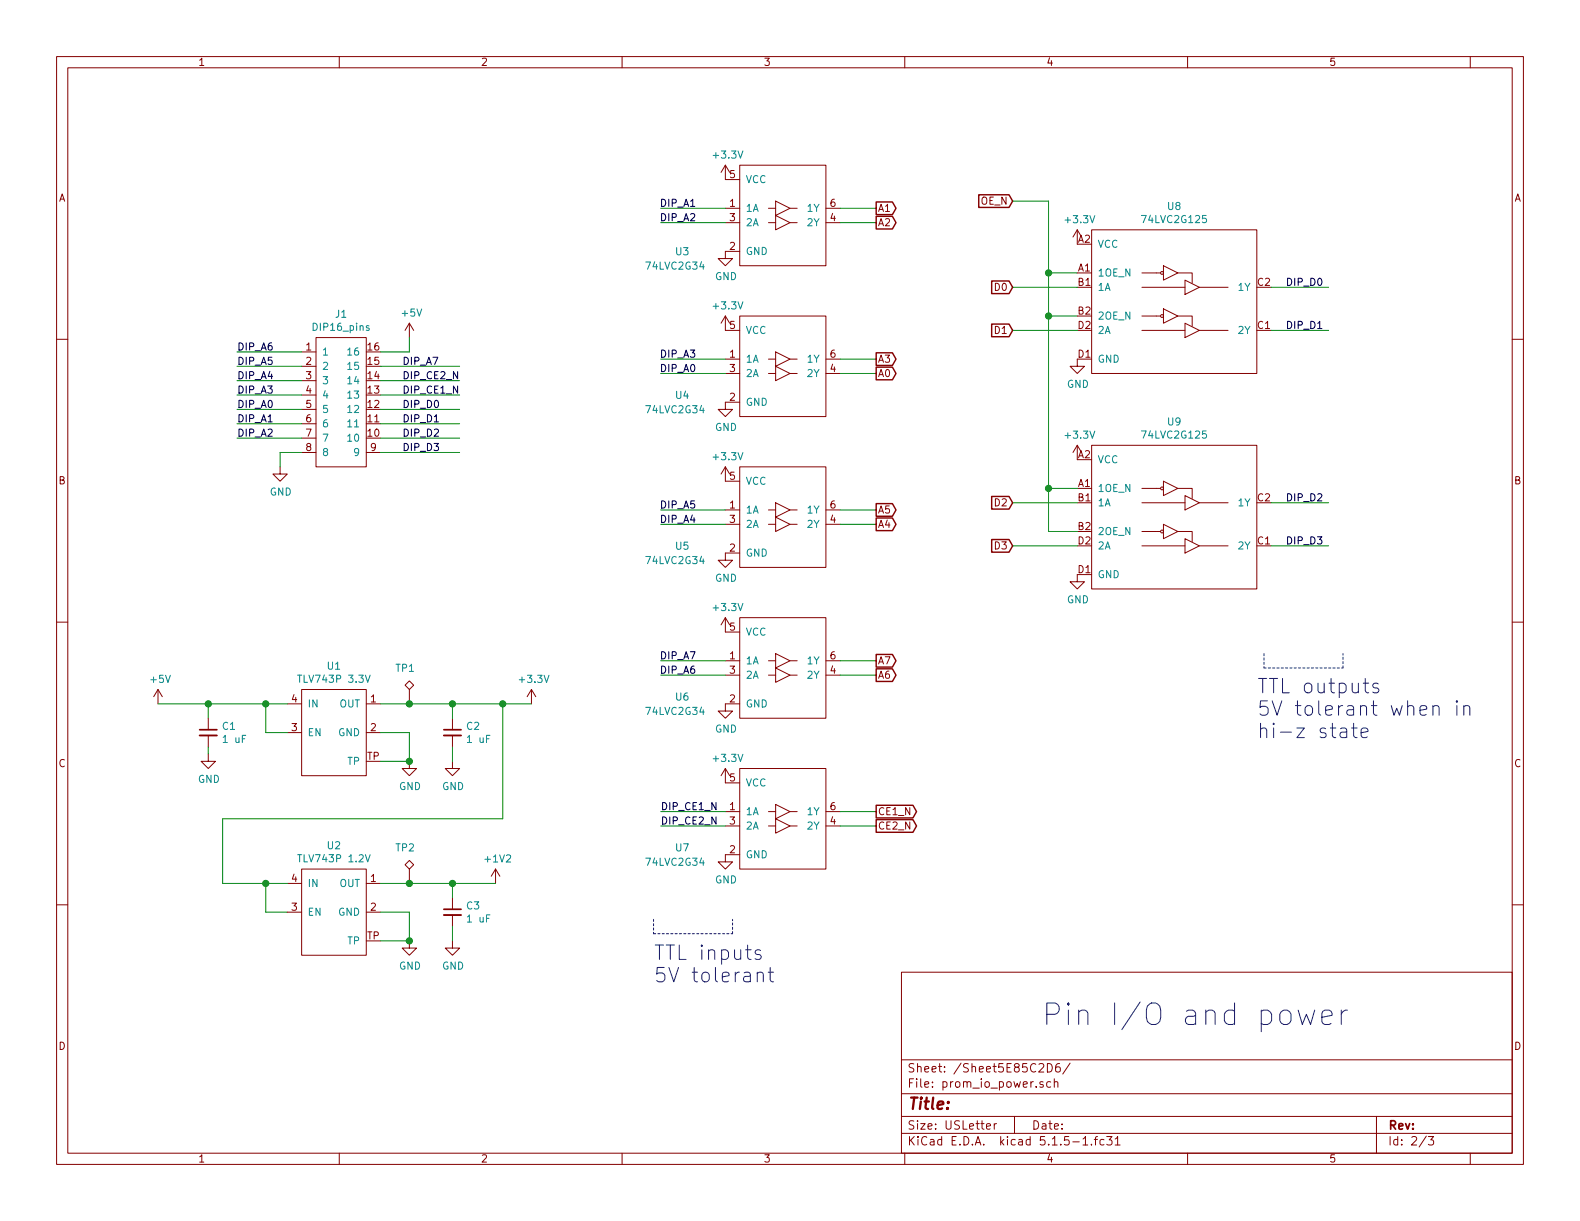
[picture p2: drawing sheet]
EESchema Schematic File Version 4
EELAYER 30 0
EELAYER END
$Descr USLetter 11000 8500
encoding utf-8
Sheet 2 3
Title ""
Date ""
Rev ""
Comp ""
Comment1 ""
Comment2 ""
Comment3 ""
Comment4 ""
$EndDescr
$Comp
L local:74LVC2G34 U?
U 1 1
P 5200 1900
AR Path="/5E8694DC" Ref="U?"  Part="1" 
AR Path="/5E85C2D7/5E8694DC" Ref="U3"  Part="1" 
F 0 "U3" H 4750 2050 50  0000 C CNN
F 1 "74LVC2G34" H 4700 1950 50  0000 C CNN
F 2 "prom:DSBGA-6" H 5200 1900 50  0001 C CNN
F 3 "" H 5200 1900 50  0001 C CNN
	1    5200 1900
	1    0    0    -1  
$EndComp
$Comp
L local:74LVC2G34 U?
U 1 1
P 5200 2950
AR Path="/5E8694E2" Ref="U?"  Part="1" 
AR Path="/5E85C2D7/5E8694E2" Ref="U4"  Part="1" 
F 0 "U4" H 4750 3150 50  0000 C CNN
F 1 "74LVC2G34" H 4700 3050 50  0000 C CNN
F 2 "prom:DSBGA-6" H 5200 2950 50  0001 C CNN
F 3 "" H 5200 2950 50  0001 C CNN
	1    5200 2950
	1    0    0    -1  
$EndComp
$Comp
L local:74LVC2G34 U?
U 1 1
P 5200 4000
AR Path="/5E8694E8" Ref="U?"  Part="1" 
AR Path="/5E85C2D7/5E8694E8" Ref="U5"  Part="1" 
F 0 "U5" H 4750 4200 50  0000 C CNN
F 1 "74LVC2G34" H 4700 4100 50  0000 C CNN
F 2 "prom:DSBGA-6" H 5200 4000 50  0001 C CNN
F 3 "" H 5200 4000 50  0001 C CNN
	1    5200 4000
	1    0    0    -1  
$EndComp
$Comp
L local:74LVC2G34 U?
U 1 1
P 5200 5050
AR Path="/5E8694EE" Ref="U?"  Part="1" 
AR Path="/5E85C2D7/5E8694EE" Ref="U6"  Part="1" 
F 0 "U6" H 4750 5250 50  0000 C CNN
F 1 "74LVC2G34" H 4700 5150 50  0000 C CNN
F 2 "prom:DSBGA-6" H 5200 5050 50  0001 C CNN
F 3 "" H 5200 5050 50  0001 C CNN
	1    5200 5050
	1    0    0    -1  
$EndComp
$Comp
L local:DIP16_pins J1
U 1 1
P 2250 2900
F 0 "J1" H 2375 3615 50  0000 C CNN
F 1 "DIP16_pins" H 2375 3524 50  0000 C CNN
F 2 "prom:flip-pins-DIP16" H 2250 2900 50  0001 C CNN
F 3 "" H 2250 2900 50  0001 C CNN
	1    2250 2900
	1    0    0    -1  
$EndComp
Text Notes 7250 7150 0    150  ~ 0
Pin I/O and power
$Comp
L local:TLV743P U1
U 1 1
P 2200 5450
F 0 "U1" H 2325 6265 50  0000 C CNN
F 1 "TLV743P 3.3V" H 2325 6174 50  0000 C CNN
F 2 "prom:X2SON" H 2200 5450 100 0001 C CNN
F 3 "" H 2200 5450 100 0001 C CNN
	1    2200 5450
	1    0    0    -1  
$EndComp
$Comp
L local:TLV743P U2
U 1 1
P 2200 6700
F 0 "U2" H 2325 7515 50  0000 C CNN
F 1 "TLV743P 1.2V" H 2325 7424 50  0000 C CNN
F 2 "prom:X2SON" H 2200 6700 100 0001 C CNN
F 3 "" H 2200 6700 100 0001 C CNN
	1    2200 6700
	1    0    0    -1  
$EndComp
$Comp
L local:GND #PWR03
U 1 1
P 1950 3250
F 0 "#PWR03" H 1950 3000 50  0001 C CNN
F 1 "GND" H 1955 3077 50  0000 C CNN
F 2 "" H 1950 3250 50  0001 C CNN
F 3 "" H 1950 3250 50  0001 C CNN
	1    1950 3250
	1    0    0    -1  
$EndComp
$Comp
L local:+5V #PWR04
U 1 1
P 2850 2350
F 0 "#PWR04" H 2850 2200 50  0001 C CNN
F 1 "+5V" H 2865 2523 50  0000 C CNN
F 2 "" H 2850 2350 50  0001 C CNN
F 3 "" H 2850 2350 50  0001 C CNN
	1    2850 2350
	1    0    0    -1  
$EndComp
Wire Wire Line
	5050 1450 4600 1450
Wire Wire Line
	5050 1550 4600 1550
$Comp
L local:GND #PWR012
U 1 1
P 5050 1750
F 0 "#PWR012" H 5050 1500 50  0001 C CNN
F 1 "GND" H 5055 1577 50  0000 C CNN
F 2 "" H 5050 1750 50  0001 C CNN
F 3 "" H 5050 1750 50  0001 C CNN
	1    5050 1750
	1    0    0    -1  
$EndComp
$Comp
L local:+3.3V #PWR011
U 1 1
P 5050 1250
F 0 "#PWR011" H 5050 1100 50  0001 C CNN
F 1 "+3.3V" H 5065 1423 50  0000 C CNN
F 2 "" H 5050 1250 50  0001 C CNN
F 3 "" H 5050 1250 50  0001 C CNN
	1    5050 1250
	1    0    0    -1  
$EndComp
$Comp
L local:GND #PWR014
U 1 1
P 5050 2800
F 0 "#PWR014" H 5050 2550 50  0001 C CNN
F 1 "GND" H 5055 2627 50  0000 C CNN
F 2 "" H 5050 2800 50  0001 C CNN
F 3 "" H 5050 2800 50  0001 C CNN
	1    5050 2800
	1    0    0    -1  
$EndComp
$Comp
L local:GND #PWR016
U 1 1
P 5050 3850
F 0 "#PWR016" H 5050 3600 50  0001 C CNN
F 1 "GND" H 5055 3677 50  0000 C CNN
F 2 "" H 5050 3850 50  0001 C CNN
F 3 "" H 5050 3850 50  0001 C CNN
	1    5050 3850
	1    0    0    -1  
$EndComp
$Comp
L local:GND #PWR018
U 1 1
P 5050 4900
F 0 "#PWR018" H 5050 4650 50  0001 C CNN
F 1 "GND" H 5055 4727 50  0000 C CNN
F 2 "" H 5050 4900 50  0001 C CNN
F 3 "" H 5050 4900 50  0001 C CNN
	1    5050 4900
	1    0    0    -1  
$EndComp
$Comp
L local:+3.3V #PWR013
U 1 1
P 5050 2300
F 0 "#PWR013" H 5050 2150 50  0001 C CNN
F 1 "+3.3V" H 5065 2473 50  0000 C CNN
F 2 "" H 5050 2300 50  0001 C CNN
F 3 "" H 5050 2300 50  0001 C CNN
	1    5050 2300
	1    0    0    -1  
$EndComp
$Comp
L local:+3.3V #PWR015
U 1 1
P 5050 3350
F 0 "#PWR015" H 5050 3200 50  0001 C CNN
F 1 "+3.3V" H 5065 3523 50  0000 C CNN
F 2 "" H 5050 3350 50  0001 C CNN
F 3 "" H 5050 3350 50  0001 C CNN
	1    5050 3350
	1    0    0    -1  
$EndComp
$Comp
L local:+3.3V #PWR017
U 1 1
P 5050 4400
F 0 "#PWR017" H 5050 4250 50  0001 C CNN
F 1 "+3.3V" H 5065 4573 50  0000 C CNN
F 2 "" H 5050 4400 50  0001 C CNN
F 3 "" H 5050 4400 50  0001 C CNN
	1    5050 4400
	1    0    0    -1  
$EndComp
$Comp
L local:+3.3V #PWR019
U 1 1
P 5050 5450
F 0 "#PWR019" H 5050 5300 50  0001 C CNN
F 1 "+3.3V" H 5065 5623 50  0000 C CNN
F 2 "" H 5050 5450 50  0001 C CNN
F 3 "" H 5050 5450 50  0001 C CNN
	1    5050 5450
	1    0    0    -1  
$EndComp
$Comp
L local:GND #PWR020
U 1 1
P 5050 5950
F 0 "#PWR020" H 5050 5700 50  0001 C CNN
F 1 "GND" H 5055 5777 50  0000 C CNN
F 2 "" H 5050 5950 50  0001 C CNN
F 3 "" H 5050 5950 50  0001 C CNN
	1    5050 5950
	1    0    0    -1  
$EndComp
Wire Wire Line
	5050 2500 4600 2500
Wire Wire Line
	5050 2600 4600 2600
Wire Wire Line
	5050 3550 4600 3550
Wire Wire Line
	5050 3650 4600 3650
Wire Wire Line
	5050 4600 4600 4600
Wire Wire Line
	5050 4700 4600 4700
Wire Wire Line
	5050 5650 4600 5650
Wire Wire Line
	5050 5750 4600 5750
Text Label 4850 1450 2    50   ~ 0
DIP_A1
Text Label 4850 1550 2    50   ~ 0
DIP_A2
Text Label 4850 2500 2    50   ~ 0
DIP_A3
Text Label 4850 2600 2    50   ~ 0
DIP_A0
Text Label 4850 3550 2    50   ~ 0
DIP_A5
Text Label 4850 3650 2    50   ~ 0
DIP_A4
Text Label 4850 4600 2    50   ~ 0
DIP_A7
Text Label 4850 4700 2    50   ~ 0
DIP_A6
Text Label 5000 5650 2    50   ~ 0
DIP_CE1_N
Text Label 5000 5750 2    50   ~ 0
DIP_CE2_N
$Comp
L local:74LVC2G34 U?
U 1 1
P 5200 6100
AR Path="/5E8694F4" Ref="U?"  Part="1" 
AR Path="/5E85C2D7/5E8694F4" Ref="U7"  Part="1" 
F 0 "U7" H 4750 6300 50  0000 C CNN
F 1 "74LVC2G34" H 4700 6200 50  0000 C CNN
F 2 "prom:DSBGA-6" H 5200 6100 50  0001 C CNN
F 3 "" H 5200 6100 50  0001 C CNN
	1    5200 6100
	1    0    0    -1  
$EndComp
Text Notes 4550 6850 0    100  ~ 0
TTL inputs\n5V tolerant
Text Notes 8750 5150 0    100  ~ 0
TTL outputs\n5V tolerant when in\nhi-z state
Text GLabel 6100 1450 2    50   Output ~ 0
A1
Text GLabel 6100 1550 2    50   Output ~ 0
A2
Text GLabel 6100 2500 2    50   Output ~ 0
A3
Text GLabel 6100 2600 2    50   Output ~ 0
A0
Text GLabel 6100 3550 2    50   Output ~ 0
A5
Text GLabel 6100 3650 2    50   Output ~ 0
A4
Text GLabel 6100 4600 2    50   Output ~ 0
A7
Text GLabel 6100 4700 2    50   Output ~ 0
A6
Text GLabel 6100 5650 2    50   Output ~ 0
CE1_N
Text GLabel 6100 5750 2    50   Output ~ 0
CE2_N
Wire Notes Line
	4550 6400 4550 6500
Wire Notes Line
	4550 6500 5100 6500
Wire Notes Line
	5100 6500 5100 6400
Wire Wire Line
	5850 1450 6100 1450
Wire Wire Line
	5850 1550 6100 1550
Wire Wire Line
	5850 2500 6100 2500
Wire Wire Line
	5850 2600 6100 2600
Wire Wire Line
	5850 3550 6100 3550
Wire Wire Line
	5850 3650 6100 3650
Wire Wire Line
	5850 4600 6100 4600
Wire Wire Line
	5850 4700 6100 4700
Wire Wire Line
	5850 5650 6100 5650
Wire Wire Line
	5850 5750 6100 5750
Wire Wire Line
	2100 2450 1650 2450
Wire Wire Line
	2100 2550 1650 2550
Wire Wire Line
	2100 2650 1650 2650
Wire Wire Line
	2100 2750 1650 2750
Wire Wire Line
	2100 2850 1650 2850
Wire Wire Line
	2100 2950 1650 2950
Wire Wire Line
	2100 3050 1650 3050
Wire Wire Line
	2100 3150 1950 3150
Wire Wire Line
	1950 3150 1950 3250
Wire Wire Line
	2650 2450 2850 2450
Wire Wire Line
	2850 2450 2850 2350
Text Label 1650 2450 0    50   ~ 0
DIP_A6
Text Label 1650 2550 0    50   ~ 0
DIP_A5
Text Label 1650 2650 0    50   ~ 0
DIP_A4
Text Label 1650 2750 0    50   ~ 0
DIP_A3
Text Label 1650 2850 0    50   ~ 0
DIP_A0
Text Label 1650 2950 0    50   ~ 0
DIP_A1
Text Label 1650 3050 0    50   ~ 0
DIP_A2
$Comp
L local:+1V2 #PWR010
U 1 1
P 3450 6150
F 0 "#PWR010" H 3450 6000 50  0001 C CNN
F 1 "+1V2" H 3465 6323 50  0000 C CNN
F 2 "" H 3450 6150 50  0001 C CNN
F 3 "" H 3450 6150 50  0001 C CNN
	1    3450 6150
	1    0    0    -1  
$EndComp
$Comp
L local:+3.3V #PWR09
U 1 1
P 3700 4900
F 0 "#PWR09" H 3700 4750 50  0001 C CNN
F 1 "+3.3V" H 3715 5073 50  0000 C CNN
F 2 "" H 3700 4900 50  0001 C CNN
F 3 "" H 3700 4900 50  0001 C CNN
	1    3700 4900
	1    0    0    -1  
$EndComp
$Comp
L local:GND #PWR06
U 1 1
P 2850 6550
F 0 "#PWR06" H 2850 6300 50  0001 C CNN
F 1 "GND" H 2855 6377 50  0000 C CNN
F 2 "" H 2850 6550 50  0001 C CNN
F 3 "" H 2850 6550 50  0001 C CNN
	1    2850 6550
	1    0    0    -1  
$EndComp
$Comp
L local:GND #PWR05
U 1 1
P 2850 5300
F 0 "#PWR05" H 2850 5050 50  0001 C CNN
F 1 "GND" H 2855 5127 50  0000 C CNN
F 2 "" H 2850 5300 50  0001 C CNN
F 3 "" H 2850 5300 50  0001 C CNN
	1    2850 5300
	1    0    0    -1  
$EndComp
Wire Wire Line
	1100 4900 1450 4900
Wire Wire Line
	1850 4900 1850 5100
Wire Wire Line
	1850 5100 2000 5100
Connection ~ 1850 4900
Wire Wire Line
	1850 4900 2000 4900
Wire Wire Line
	1850 6150 2000 6150
Wire Wire Line
	1850 6150 1850 6350
Wire Wire Line
	1850 6350 2000 6350
Wire Wire Line
	2650 4900 2850 4900
Wire Wire Line
	2650 5300 2850 5300
Wire Wire Line
	2650 5100 2850 5100
Wire Wire Line
	2850 5100 2850 5300
Connection ~ 2850 5300
Wire Wire Line
	2650 6550 2850 6550
Wire Wire Line
	2650 6350 2850 6350
Wire Wire Line
	2850 6350 2850 6550
Connection ~ 2850 6550
Wire Wire Line
	2650 6150 2850 6150
$Comp
L local:+5V #PWR01
U 1 1
P 1100 4900
F 0 "#PWR01" H 1100 4750 50  0001 C CNN
F 1 "+5V" H 1115 5073 50  0000 C CNN
F 2 "" H 1100 4900 50  0001 C CNN
F 3 "" H 1100 4900 50  0001 C CNN
	1    1100 4900
	1    0    0    -1  
$EndComp
Wire Wire Line
	2650 2550 3200 2550
Wire Wire Line
	2650 2650 3200 2650
Wire Wire Line
	2650 2750 3200 2750
Wire Wire Line
	2650 2850 3200 2850
Wire Wire Line
	2650 2950 3200 2950
Wire Wire Line
	2650 3050 3200 3050
Wire Wire Line
	2650 3150 3200 3150
Text Label 2800 2550 0    50   ~ 0
DIP_A7
Text Label 2800 2650 0    50   ~ 0
DIP_CE2_N
Text Label 2800 2750 0    50   ~ 0
DIP_CE1_N
Text Label 2800 2850 0    50   ~ 0
DIP_D0
Text Label 2800 2950 0    50   ~ 0
DIP_D1
Text Label 2800 3050 0    50   ~ 0
DIP_D2
Text Label 2800 3150 0    50   ~ 0
DIP_D3
$Comp
L local:C_Small C1
U 1 1
P 1450 5100
F 0 "C1" H 1542 5146 50  0000 L CNN
F 1 "1 uF" H 1542 5055 50  0000 L CNN
F 2 "prom:0402" H 1450 5100 50  0001 C CNN
F 3 "~" H 1450 5100 50  0001 C CNN
	1    1450 5100
	1    0    0    -1  
$EndComp
$Comp
L local:C_Small C2
U 1 1
P 3150 5100
F 0 "C2" H 3242 5146 50  0000 L CNN
F 1 "1 uF" H 3242 5055 50  0000 L CNN
F 2 "prom:0402" H 3150 5100 50  0001 C CNN
F 3 "~" H 3150 5100 50  0001 C CNN
	1    3150 5100
	1    0    0    -1  
$EndComp
$Comp
L local:C_Small C3
U 1 1
P 3150 6350
F 0 "C3" H 3242 6396 50  0000 L CNN
F 1 "1 uF" H 3242 6305 50  0000 L CNN
F 2 "prom:0402" H 3150 6350 50  0001 C CNN
F 3 "~" H 3150 6350 50  0001 C CNN
	1    3150 6350
	1    0    0    -1  
$EndComp
$Comp
L local:GND #PWR07
U 1 1
P 3150 5300
F 0 "#PWR07" H 3150 5050 50  0001 C CNN
F 1 "GND" H 3155 5127 50  0000 C CNN
F 2 "" H 3150 5300 50  0001 C CNN
F 3 "" H 3150 5300 50  0001 C CNN
	1    3150 5300
	1    0    0    -1  
$EndComp
$Comp
L local:GND #PWR08
U 1 1
P 3150 6550
F 0 "#PWR08" H 3150 6300 50  0001 C CNN
F 1 "GND" H 3155 6377 50  0000 C CNN
F 2 "" H 3150 6550 50  0001 C CNN
F 3 "" H 3150 6550 50  0001 C CNN
	1    3150 6550
	1    0    0    -1  
$EndComp
$Comp
L local:GND #PWR02
U 1 1
P 1450 5250
F 0 "#PWR02" H 1450 5000 50  0001 C CNN
F 1 "GND" H 1455 5077 50  0000 C CNN
F 2 "" H 1450 5250 50  0001 C CNN
F 3 "" H 1450 5250 50  0001 C CNN
	1    1450 5250
	1    0    0    -1  
$EndComp
Wire Wire Line
	3150 4900 3150 5000
Connection ~ 3150 4900
Wire Wire Line
	3150 4900 3500 4900
Wire Wire Line
	3150 5200 3150 5300
Wire Wire Line
	3150 6150 3150 6250
Connection ~ 3150 6150
Wire Wire Line
	3150 6150 3450 6150
Wire Wire Line
	3150 6450 3150 6550
Wire Wire Line
	1450 4900 1450 5000
Connection ~ 1450 4900
Wire Wire Line
	1450 4900 1850 4900
Wire Wire Line
	1450 5200 1450 5250
$Comp
L local:74LVC2G125 U8
U 1 1
P 8350 2100
F 0 "U8" H 8175 2765 50  0000 C CNN
F 1 "74LVC2G125" H 8175 2674 50  0000 C CNN
F 2 "prom:DSBGA-8" H 8350 2100 50  0001 C CNN
F 3 "" H 8350 2100 50  0001 C CNN
	1    8350 2100
	1    0    0    -1  
$EndComp
$Comp
L local:74LVC2G125 U9
U 1 1
P 8350 3600
F 0 "U9" H 8175 4265 50  0000 C CNN
F 1 "74LVC2G125" H 8175 4174 50  0000 C CNN
F 2 "prom:DSBGA-8" H 8350 3600 50  0001 C CNN
F 3 "" H 8350 3600 50  0001 C CNN
	1    8350 3600
	1    0    0    -1  
$EndComp
Wire Notes Line
	8800 4550 8800 4650
Wire Notes Line
	8800 4650 9350 4650
Wire Notes Line
	9350 4650 9350 4550
Wire Wire Line
	8850 2000 9250 2000
Wire Wire Line
	8850 2300 9250 2300
Wire Wire Line
	8850 3500 9250 3500
Wire Wire Line
	8850 3800 9250 3800
Text Label 8950 2000 0    50   ~ 0
DIP_D0
Text Label 8950 2300 0    50   ~ 0
DIP_D1
Text Label 8950 3500 0    50   ~ 0
DIP_D2
Text Label 8950 3800 0    50   ~ 0
DIP_D3
Text GLabel 7050 2000 0    50   Input ~ 0
D0
Text GLabel 7050 2300 0    50   Input ~ 0
D1
Text GLabel 7050 3500 0    50   Input ~ 0
D2
Text GLabel 7050 3800 0    50   Input ~ 0
D3
Text GLabel 7050 1400 0    50   Input ~ 0
OE_N
Wire Wire Line
	7050 1400 7300 1400
Wire Wire Line
	7300 1400 7300 1900
Wire Wire Line
	7300 3700 7500 3700
Wire Wire Line
	7300 1900 7500 1900
Connection ~ 7300 1900
Wire Wire Line
	7300 1900 7300 2200
Wire Wire Line
	7300 2200 7500 2200
Connection ~ 7300 2200
Wire Wire Line
	7300 2200 7300 3400
Wire Wire Line
	7300 3400 7500 3400
Connection ~ 7300 3400
Wire Wire Line
	7300 3400 7300 3700
Wire Wire Line
	7050 2000 7500 2000
Wire Wire Line
	7050 2300 7500 2300
Wire Wire Line
	7050 3500 7500 3500
Wire Wire Line
	7050 3800 7500 3800
$Comp
L local:GND #PWR022
U 1 1
P 7500 2500
F 0 "#PWR022" H 7500 2250 50  0001 C CNN
F 1 "GND" H 7505 2327 50  0000 C CNN
F 2 "" H 7500 2500 50  0001 C CNN
F 3 "" H 7500 2500 50  0001 C CNN
	1    7500 2500
	1    0    0    -1  
$EndComp
$Comp
L local:GND #PWR024
U 1 1
P 7500 4000
F 0 "#PWR024" H 7500 3750 50  0001 C CNN
F 1 "GND" H 7505 3827 50  0000 C CNN
F 2 "" H 7500 4000 50  0001 C CNN
F 3 "" H 7500 4000 50  0001 C CNN
	1    7500 4000
	1    0    0    -1  
$EndComp
$Comp
L local:+3.3V #PWR021
U 1 1
P 7500 1700
F 0 "#PWR021" H 7500 1550 50  0001 C CNN
F 1 "+3.3V" H 7515 1873 50  0000 C CNN
F 2 "" H 7500 1700 50  0001 C CNN
F 3 "" H 7500 1700 50  0001 C CNN
	1    7500 1700
	1    0    0    -1  
$EndComp
$Comp
L local:+3.3V #PWR023
U 1 1
P 7500 3200
F 0 "#PWR023" H 7500 3050 50  0001 C CNN
F 1 "+3.3V" H 7515 3373 50  0000 C CNN
F 2 "" H 7500 3200 50  0001 C CNN
F 3 "" H 7500 3200 50  0001 C CNN
	1    7500 3200
	1    0    0    -1  
$EndComp
$Comp
L local:TestPoint_Alt TP?
U 1 1
P 2850 4900
AR Path="/5E85CF8D/5E8ADFB4" Ref="TP?"  Part="1" 
AR Path="/5E85C2D7/5E8ADFB4" Ref="TP1"  Part="1" 
AR Path="/5E8ADFB4" Ref="TP1"  Part="1" 
F 0 "TP1" H 2750 5150 50  0000 L CNN
F 1 "TestPoint_Alt" H 2908 4927 50  0001 L CNN
F 2 "prom:test-point" H 3050 4900 50  0001 C CNN
F 3 "~" H 3050 4900 50  0001 C CNN
	1    2850 4900
	1    0    0    -1  
$EndComp
$Comp
L local:TestPoint_Alt TP?
U 1 1
P 2850 6150
AR Path="/5E85CF8D/5E8B033B" Ref="TP?"  Part="1" 
AR Path="/5E85C2D7/5E8B033B" Ref="TP2"  Part="1" 
AR Path="/5E8B033B" Ref="TP2"  Part="1" 
F 0 "TP2" H 2750 6400 50  0000 L CNN
F 1 "TestPoint_Alt" H 2908 6177 50  0001 L CNN
F 2 "prom:test-point" H 3050 6150 50  0001 C CNN
F 3 "~" H 3050 6150 50  0001 C CNN
	1    2850 6150
	1    0    0    -1  
$EndComp
Connection ~ 2850 6150
Wire Wire Line
	2850 6150 3150 6150
Connection ~ 2850 4900
Wire Wire Line
	2850 4900 3150 4900
Wire Wire Line
	3500 4900 3500 5700
Wire Wire Line
	3500 5700 1550 5700
Wire Wire Line
	1550 5700 1550 6150
Wire Wire Line
	1550 6150 1850 6150
Connection ~ 3500 4900
Wire Wire Line
	3500 4900 3700 4900
Connection ~ 1850 6150
$EndSCHEMATC
